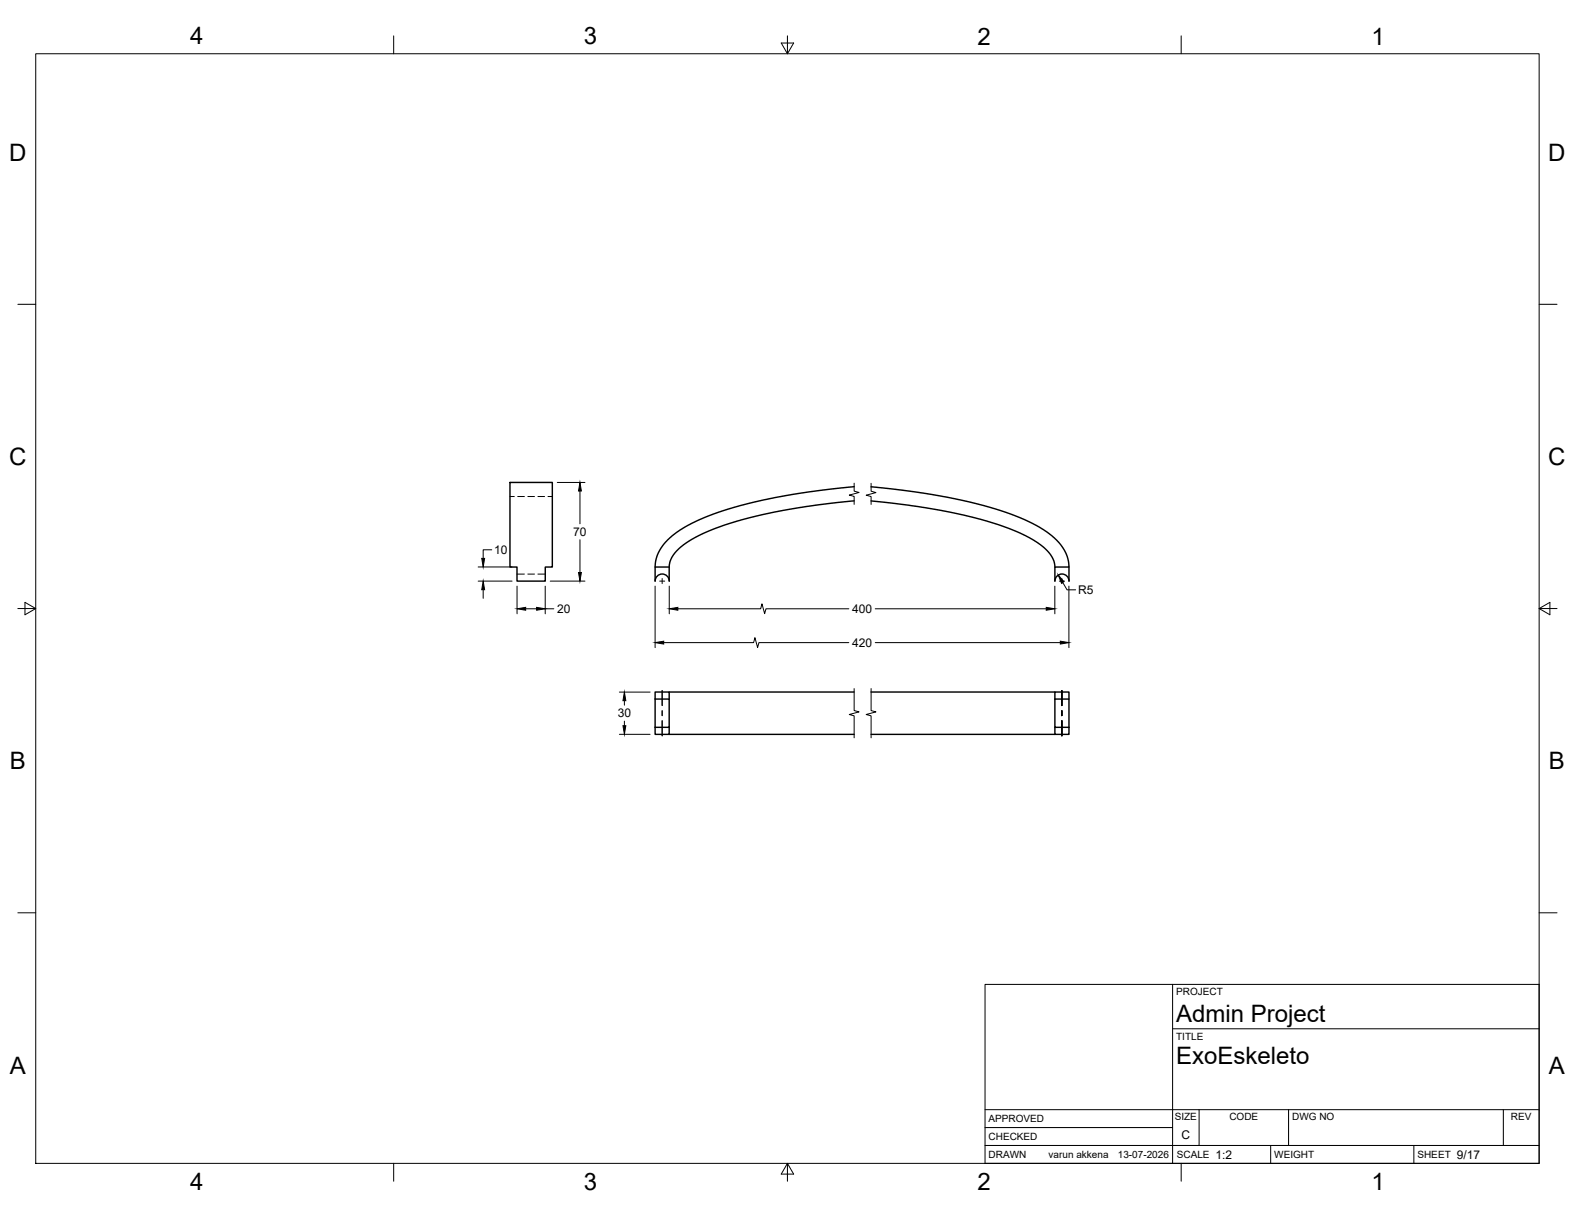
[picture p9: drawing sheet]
<svg xmlns="http://www.w3.org/2000/svg" width="559mm" height="432mm" viewBox="0 0 559 432" stroke-linecap="round" stroke-linejoin="round" font-family="sans-serif">
<!-- layer: Visible -->
<g fill="none" stroke="#000" stroke-width=".51">
<path d="M180.9 171.2h15.1v30h-2.5v5h-10.1v-5h-2.5zM303 172.7l-16.6 1.9-13.4 2.4-12.7 3-9.9 3.4a34.4 34.4 0 0 0-15.6 10.7l-1.7 3.3-.7 3.8M303 177.7l-17 2-16.5 3.1-12.9 3.7-6.1 2.3-4.9 2.5a15.4 15.4 0 0 0-7.9 8l-.3 1.7v5.2M309.1 172.7l16.2 1.9 13.4 2.4 12.7 3 9.9 3.4a34.4 34.4 0 0 1 15.6 10.7l1.7 3.3 .7 3.8h-5v5M309.1 177.7l16.6 2 16.5 3.1 12.9 3.7 6.1 2.3 4.9 2.5a15.4 15.4 0 0 1 7.9 8l.3 1.9M232.4 206.2a2.51 2.51 0 0 1 2.5-2.5 2.51 2.51 0 0 1 2.5 2.5M237.4 201.2h-5v5M374.3 206.2a2.51 2.51 0 0 1 2.5-2.5 2.51 2.51 0 0 1 2.5 2.5M379.3 201.2v5M232.4 248v-2.5h5v2.5M232.4 258.1v2.5h5v-2.5M232.4 248h5v10.1h-5"/>
<path d="M232.4 248v10.1M237.4 245.5h65.6M309.1 245.5h65.2M374.3 248v10.1h5M374.3 258.1v2.5h5v-2.5M374.3 248v-2.5h5v2.5M374.3 248h5v10.1M237.4 260.6h65.6M309.1 260.6h65.2"/>
</g>
<!-- layer: Hidden -->
<path d="M180.9 176.2h1.6M183.7 176.2h2.4M187.3 176.2h2.3M190.8 176.2h2.4M194.4 176.2h1.6M183.4 203.7h2.7M187.3 203.7h2.3M190.8 203.7h2.7" fill="none" stroke="#000" stroke-width=".35"/>
<!-- layer: Border -->
<g fill="none" stroke="#000" stroke-width=".35">
<path d="M12.7 19.1h533.4v393.7h-533.4zM139.7 12.7v6.4M277.2 15.3h4.4l-2.2 3.8zM279.4 12.7v6.4M419.1 12.7v6.4M6.3 108h6.4M546.1 108h6.3M6.3 215.9h6.4M8.9 213.7l3.8 2.2-3.8 2.2zM546.1 215.9l3.8 2.2v-4.4l-3.8 2.2h6.3M6.3 323.9h6.4M546.1 323.9h6.3"/>
<path d="M139.7 412.8v6.3M279.4 412.8l2.2 3.8h-4.4zM279.4 412.8v6.3M419.1 412.8v6.3"/>
</g>
<!-- layer: Titleblock -->
<path d="M349.5 349.3h196.6v63.5h-196.6zM416 349.3v63.5M416 365h130.1M349.5 393.7h196.6M425.4 393.7v12.7M457.2 393.7v12.7M533.4 393.7v12.7M349.5 406.4h196.6M349.5 400.1h66.5M450.8 406.4v6.4M501.6 406.4v6.4" fill="none" stroke="#000" stroke-width=".36"/>
<!-- layer: Break Lines -->
<path d="M303 171.4v2.9l1.8 .4-3.5 1 1.7 .4v2.9M309.1 171.5v2.8l1.7 .5-3.5 .9 1.8 .5v2.8M303 244.3v7.8l1.8 .5-3.5 .9 1.7 .5v7.8M309.1 244.3v7.8l1.7 .5-3.5 .9 1.8 .5v7.8" fill="none" stroke="#000" stroke-width=".35"/>
<!-- layer: Smart Centers -->
<path d="M234 206.2h1.8M234.9 205.3v1.8M375.9 206.2h1.8M376.7 205.3v1.8M234.9 245v5.4M234.9 252.2v1.7M234.9 255.7v5.4M376.7 245v5.4M376.7 252.2v1.7M376.7 255.7v5.4" fill="none" stroke="#000" stroke-width=".35"/>
<!-- layer: FD_Dimensions -->
<g fill="none" stroke="#000" stroke-width=".35">
<path d="M197.7 171.2h9.8M205.8 174.2v11.6M174.5 195.1h-3.1v3M205.8 191.5v11.6M169.7 206.2h12M169.7 201.2h12M171.4 209.2v3.1M183.5 208v9.8M186.5 216h3.9M193.4 216h3.1M193.4 208v9.8M195.2 206.2h12.3"/>
<path d="M232.4 208v21.8M237.4 208v9.8M240.5 216h29.4l.4-1.8 1 3.5 .5-1.7h29.4M310.5 216h60.7M374.2 208v9.8M377 206.7l1.6 2.6h3M379.2 208v21.8M235.5 228h31.9l.4-1.7 1 3.5 .5-1.8h31.9M310.5 228h65.7M219.8 245.6h10.9M221.5 248.6v1.6M221.5 255.9v1.6"/>
<path d="M219.8 260.5h10.9"/>
</g>
<g fill="#000" stroke="#000" stroke-width=".35">
<path d="M205.8 171.2l.5 3h-1zM170.9 198.1h1l-.5 3.1zM171.4 206.2l.5 3h-1zM183.5 216l3-.5v1zM190.4 215.5l3 .5-3 .5zM205.3 203.1h1l-.5 3.1zM237.4 216l3.1-.5v1zM371.2 215.5l3 .5-3 .5zM375.5 204l2 2.4-.9 .5zM232.4 228l3.1-.5v1zM376.2 227.5l3 .5-3 .5zM221 257.5h1l-.5 3z"/>
<path d="M221.5 245.6l.5 3h-1z"/>
</g>
<g font-size="8.5">
<text x="67.5" y="15.8">4</text>
<text x="207.2" y="15.7">3</text>
<text x="346.9" y="15.8">2</text>
<text x="486.6" y="15.8">1</text>
<text x="3.3" y="57">D</text>
<text x="549.3" y="57">D</text>
<text x="3.3" y="165">C</text>
<text x="549.3" y="165">C</text>
<text x="3.5" y="272.9">B</text>
<text x="549.6" y="272.9">B</text>
<text x="417.3" y="362.5">Admin Project</text>
<text x="417.3" y="377.5">ExoEskeleto</text>
<text x="3.5" y="380.9">A</text>
<text x="549.6" y="380.9">A</text>
<text x="67.5" y="422.2">4</text>
<text x="207.2" y="422.1">3</text>
<text x="346.9" y="422.2">2</text>
<text x="486.6" y="422.2">1</text>
</g>
<g font-size="4.3">
<text x="203.4" y="190.2">70</text>
<text x="175.3" y="196.6">10</text>
<text x="382.6" y="210.8">R5</text>
<text x="197.6" y="217.5">20</text>
<text x="302.4" y="217.5">400</text>
<text x="302.4" y="229.5">420</text>
<text x="219.2" y="254.6">30</text>
<text x="419.2" y="404.2">C</text>
<text x="431.3" y="411.1">1:2</text>
<text x="516.9" y="411.1">9/17</text>
</g>
<g font-size="3.5">
<text x="417.3" y="353.1">PROJECT</text>
<text x="417.3" y="368.8">TITLE</text>
<text x="350.8" y="398.2">APPROVED</text>
<text x="416.8" y="397.5">SIZE</text>
<text x="436.2" y="397.5">CODE</text>
<text x="458.4" y="397.5">DWG NO</text>
<text x="536.1" y="397.5">REV</text>
<text x="350.8" y="404.5">CHECKED</text>
<text x="350.8" y="410.9">DRAWN</text>
<text x="372" y="410.9">varun akkena</text>
<text x="396.6" y="410.9">13-07-2026</text>
<text x="417.5" y="410.9">SCALE</text>
<text x="452.1" y="410.9">WEIGHT</text>
<text x="502.9" y="410.9">SHEET</text>
</g>
</svg>
